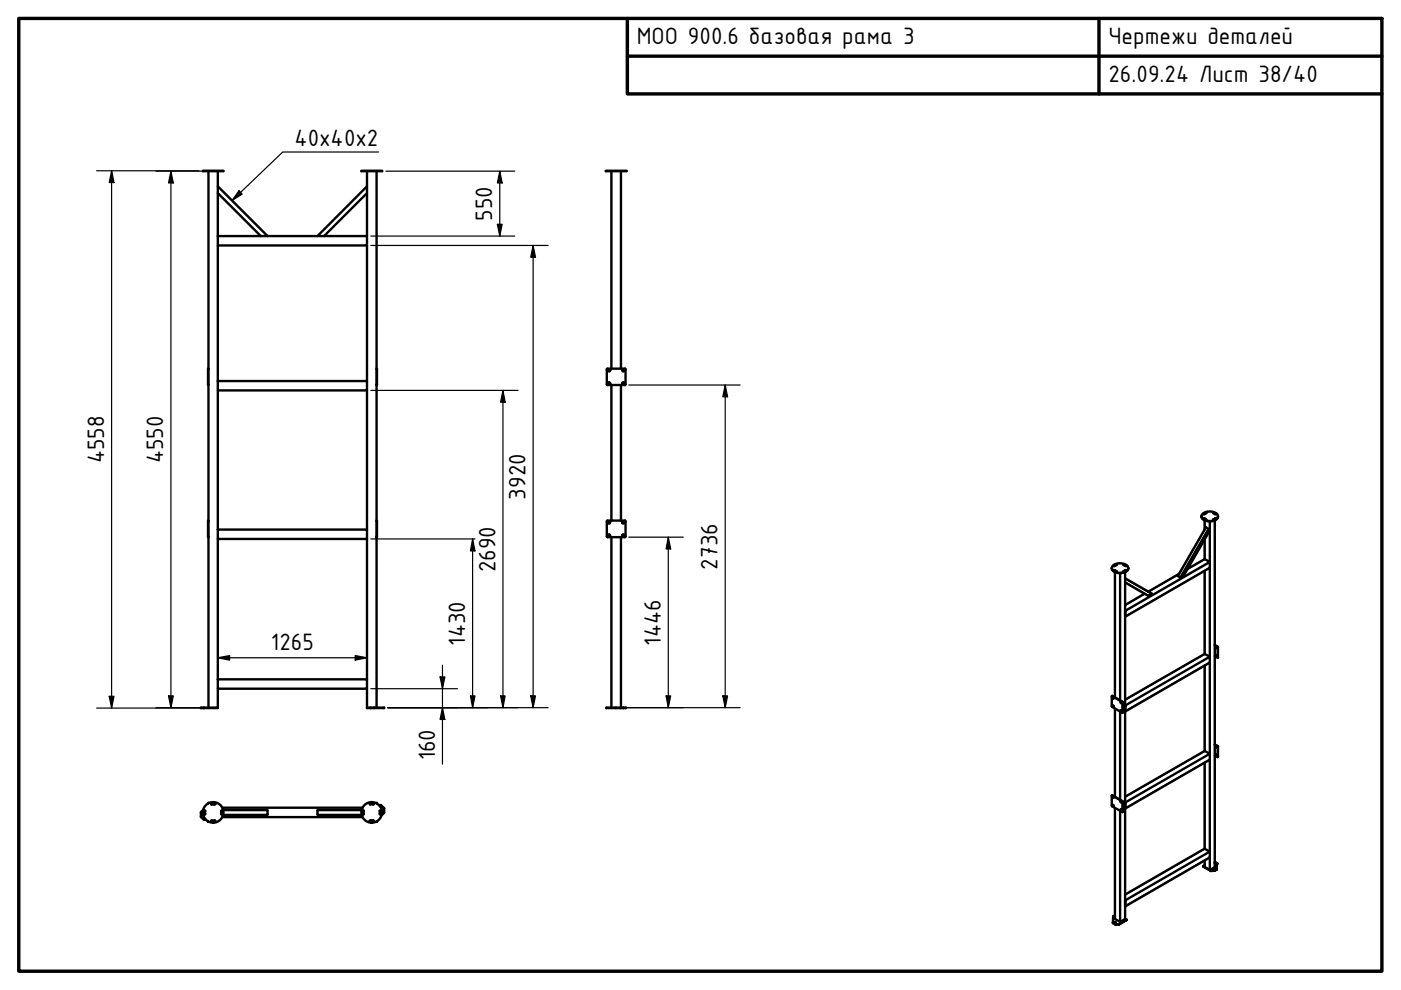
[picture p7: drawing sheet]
<svg xmlns="http://www.w3.org/2000/svg" width="297mm" height="210mm" viewBox="0 0 297 210" stroke-linecap="round" stroke-linejoin="round" font-family="sans-serif">
<!-- layer: Visible (ISO) -->
<g fill="none" stroke="#000" stroke-width=".51">
<path d="M43 36.2l4.4 .1zM44.2 36.3l-.1 45.3 .1-3.4M46.2 36.3v13.8M46.2 39.5l10.5 10.6M76.6 36.2l4.4 .1zM77.8 36.3v13.8M77.8 39.5l-10.5 10.6M79.8 36.3v41.9M128.4 36.2l4.4 .1zM129.6 36.3v41.9M131.7 36.3v41.9M46.2 50.1h31.6v1.9h-31.6z"/>
<path d="M46.2 52v28.8M46.2 41l9.1 9.1M77.8 52v28.8M77.8 41l-9.1 9.1M132.5 78.2l.1 .1v3.2M132.5 78.2h-3.8v3.3M44.2 81.6v68.4M46.2 80.8h31.6v2h-31.6zM46.2 82.8v29.5M77.8 82.8v29.5M79.8 81.6l.1-3.4-.1 32.2M128.7 81.5l.1 .1h3.7"/>
<path d="M129.6 81.6v28.8M131.7 81.6v28.8M132.6 81.5l-.1 .1M44.2 110.4v3.5M46.2 112.3h31.6v2h-31.6zM46.2 114.3v29.7M77.8 114.3v29.7M79.8 113.9l.1-3.5-.1 39.6M128.7 113.7l.1 .2h3.7M128.7 110.5v3.2M129.6 113.9v36.1M131.7 113.9v36.1"/>
<path d="M132.5 110.4l.1 .1M132.5 110.4h-3.7l-.1 .1M132.6 113.7l-.1 .2M132.6 110.5v3.2M236 119.9l.1-.1a2.36 2.36 0 0 1 3.1 .4 1.21 1.21 0 0 1-1.5 1.2l-.3 .1a1.37 1.37 0 0 1-1.6-1.2zM236.1 119.9l.6-.2a.36 .36 0 0 1-.6 .2zM236.7 119.8l-.6 .2M238.2 119.7l.6 .2a.36 .36 0 0 1-.6-.2zM238.2 119.8l.6 .2M254.7 109.4a1.8 1.8 0 0 0 2.4 1.1 1.17 1.17 0 0 0 1.1-1.1M254.9 109l.2-.1a2.18 2.18 0 0 1 3.1 .5 1.59 1.59 0 0 1-2 1.1 1.24 1.24 0 0 1-1.4-1.3zM255.1 108.9l.5-.2 .2 .1a.42 .42 0 0 1-.7 .1z"/>
<path d="M255.1 109.9l.7 .3-.2 .1zM255.1 110h.3M255.4 118.5l1.1 .6v1.3l-18 10.3M255.4 110l.3 .2M255.4 110v.2M255.4 110.3v2M255.4 114.4v4.1M255.4 118.5l-3.6 2.1M255.7 111.8l.5 .4v.8l-5.2 9-.8 .4-.5-.3zM255.7 110.2h.1M255.7 108.8l-.6 .2M257.2 108.8l.6 .2"/>
<path d="M257.2 110.1l.6-.1-.4 .3zM257.3 108.7l.6 .3h-.3zM257.3 110.2h-.1M257.6 110.3v73.6l-1.1 .6-1.1-.6v-1.5M257.6 110v.2M257.8 110l-.2-.1-.3 .2M235.7 120.5a1.64 1.64 0 0 0 2.2 1h.1a1.17 1.17 0 0 0 1.2-1M236.1 120.9h.3l.3 .3-.4-.1zM236.1 121l.6 .2M236.4 121v.1M236.4 121.3v26.6M238.5 129.6h.1"/>
<path d="M238.5 122.6l5.7 3.3-.8 .4-4.9-2.8M238.5 121v.1M238.5 121.3v73.5M238.8 121a.4 .4 0 0 0-.6 .2l.6-.2-.6 .2M242.7 125.9l-4.2 2.4M250 121.7l-6.5 3.7M255.4 121v17.6M257.6 136.8l.6 .4-.1 2.2M257.6 136.8l.6 .5v2.1l-.6-.3M257.9 138.9l.1 .3M257.9 137.1l.1 .3M42.6 150l3.6 .1z"/>
<path d="M46.2 144h31.6v2h-31.6zM46.2 146v4M77.8 150l3.6 .1zM77.8 146v4M128.6 150l4.1 .1zM132.2 150v.1M235.8 147.5h.1M235.8 147.6v2.3l2.1 1.2M235.8 147.6l2.2 1.3v2.2M235.8 147.5v.1M235.8 147.5l2.2 1.4v2.2h-.1M235.9 149.6h.2v.3z"/>
<path d="M236 147.8l.1 .3M236 149.6l.1 .3M236.4 150.2v18.7M237.6 150.6l.2 .1v.2zM237.7 148.8l.1 .3M237.7 150.6l.1 .2M238.5 148.4l16.9-9.8 1.1 .6v1.3l-17.9 10.3M238.5 149.5v.1M255.4 141.1v18.1M257.6 157.8l.6 .4-.1 2.3M257.6 157.9l.6 .4v2.2l-.6-.3M257.9 160l.1 .2"/>
<path d="M257.9 158.2l.1 .3M43 172.5l-.3 .2 .4 .1M43.1 171.7l-.5 .5v1l.6 .6h.4M43.2 171.9v.7M43.2 171.9l.2-.1 .1 .2M43.5 171.9v.6M43.5 172.6l-.1 .1-.2-.1M44.1 174.1l.1 .1M44.2 170.3l-.1-.1v.2M44.8 174.2h.7M44.8 170.3h.7M44.9 174.3l-.2-.2 .2-.2 .7 .1v.3"/>
<path d="M44.9 170.3l-.2 .2 .2 .1 .7-.1v-.2l.1 .1M45.3 170.6l-.3-.3-.2 .3M46.9 171.9v.6M46.9 172.6l.1 .1 .2-.1M47.2 173.2h29.7M47.2 171.3h29.7M47.2 171.9v.7M47.2 171.9l-.2-.1-.1 .2M47.3 171.8h9.4v.9l-.1 .1h-9.3M76.7 171.8h-9.4v.9l.1 .1h9.3M76.8 171.9v.7M76.8 171.9l.2-.1 .1 .2"/>
<path d="M77.1 171.9v.6M77.1 172.6l-.1 .1-.2-.1M78.5 174.2h.7M78.5 170.3h.7M78.5 170.3l-.1 .2 .1 .1M78.5 173.9h.6M78.5 170.6h.6M78.5 174l-.1 .1 .1 .2-.1-.2M79.1 174l.2 .1-.1 .2M79.2 173.9l-.3 .3-.2-.3M79.2 170.3l.1 .2-.2 .1M79.8 170.3l.1-.1v.2"/>
<path d="M79.9 174.1l-.1 .1M80.3 170.7h.5l.6 .7M80.5 171.9v.6M80.5 172.6l.1 .1 .2-.1M80.8 171.9v.7M80.8 171.9l-.2-.1-.1 .2M80.9 171.7l.4 .1-.3 .2M81.4 171.4v.9l-.5 .5M235.8 168.6h.1M235.8 168.6v.1M235.8 168.6l2.2 1.3M235.9 170.7h.2v.3z"/>
<path d="M236 170.7l.1 .3M236 168.9l.1 .2M236.4 171.3v23.5l1.2 .6 .9-.6M237.6 171.6l.2 .3h-.1zM237.7 171.6l.1 .3M237.7 169.9l.1 .2M237.9 169.9l-2.2-1.2 .1 2.2 2.1 1.2M237.9 169.9v2.2M238 169.9v2.3M238.5 168.9l16.9-9.7 1.1 .7v1.2l-17.9 10.2M238.5 170.1v.1M255.4 179.9l1.1 .6v1.3l-17.9 10.3"/>
<path d="M255.4 179.9l-16.9 9.8M255.4 161.7v18.2M236 195.6v.1M236.3 195.7h.3M236.4 194.3h-.1M236.4 194.2h-.1l.1 .2M236.4 194.1l-.4 .2v1.3M238.5 190.9h.1M238.5 194.8l.3 .2v.1M238.8 195.1l-1.6 .9a1.21 1.21 0 0 1-1.2-.3M238.8 195.1l-1.6 .9h-.7l-.5-.3M238.8 195v.1"/>
<path d="M255.1 183.7h.1M255.4 183.4l-.3 .2 .1 .1M257.3 184.4h.4M257.4 184.2l.3 .2h-.4zM257.6 182.7l.4 .3M257.6 182.9l.1 .1M257.6 182.9h.1l-.1 .2M258 183l-.1 1.4-.3 .2-.9 .1-1.6-1M258 183l-.1 1.3-.4 .3h-.8l-1.5-.9"/>
<circle cx="129.1" cy="78.5" r=".23"/>
<circle cx="132.1" cy="78.5" r=".23"/>
<circle cx="129.1" cy="81.3" r=".23"/>
<circle cx="132.1" cy="81.3" r=".23"/>
<circle cx="129.1" cy="113.5" r=".23"/>
<circle cx="129.1" cy="110.8" r=".23"/>
<circle cx="132.1" cy="110.8" r=".23"/>
<circle cx="132.1" cy="113.5" r=".23"/>
<circle cx="257.9" cy="137.2" r=".15"/>
<circle cx="257.9" cy="139" r=".15"/>
<circle cx="236" cy="147.9" r=".14"/>
<circle cx="237.7" cy="148.9" r=".15"/>
<circle cx="257.9" cy="158.3" r=".15"/>
<circle cx="45.2" cy="172.2" r="2.18"/>
<circle cx="78.8" cy="172.2" r="2.18"/>
<circle cx="236" cy="169.1" r=".15"/>
<circle cx="237.7" cy="170" r=".15"/>
<circle cx="257.9" cy="160.1" r=".15"/>
<circle cx="236.4" cy="195.6" r=".13"/>
</g>
<!-- layer: Visible Narrow (ISO) -->
<g fill="#000">
<circle cx="238.5" cy="129.6" r=".17"/>
<circle cx="238.5" cy="150.8" r=".17"/>
<circle cx="238.5" cy="149.7" r=".17"/>
<circle cx="238.5" cy="170.2" r=".17"/>
<circle cx="238.5" cy="171.3" r=".17"/>
<circle cx="238.5" cy="192.1" r=".17"/>
<circle cx="238.5" cy="191" r=".17"/>
</g>
<!-- layer: Visible (ISO) -->
<g fill="#000">
<circle cx="236.1" cy="120" r=".25"/>
<circle cx="238.8" cy="120" r=".25"/>
<circle cx="255.1" cy="109" r=".25"/>
<circle cx="257.8" cy="109" r=".25"/>
<circle cx="238.5" cy="150.8" r=".25"/>
<circle cx="238.5" cy="171.3" r=".25"/>
<circle cx="238.5" cy="192.1" r=".25"/>
<circle cx="258" cy="183.1" r=".25"/>
</g>
<!-- layer: Visible Narrow (ISO) -->
<g fill="none" stroke="#000" stroke-width=".34">
<path d="M236.1 119.9v.1M236.6 119.7h.1M238.4 119.7h.1M238.8 119.9v.1M255.1 108.9v.1M255.4 109.9v.1M255.4 110v.2M255.4 110.3v1.9M255.4 114.3v4.2l-3.6 2.2M255.6 108.7v.1M255.7 110.1v.1M255.7 111.8l-5.9 10.3"/>
<path d="M256.2 112.1l-6 10.3M256.2 113l-5.2 9M256.2 112.2l-5.8 10.2M256.4 110.5v8.6l-17.9 10.3M256.5 119.3l-17.9 10.3M256.6 110.5v73.9M257.3 110.1v.1M257.4 108.7v.1M257.6 110v.2M257.6 110.3v73.6M257.6 109.9v.1M257.8 108.9v.1"/>
<path d="M236.3 120.9v.1M236.4 121v.2M236.4 121.3v26.6M236.7 121.1h.1M237.4 121.5v26.9M237.6 121.5v27.1M238.3 121.1h.1M238.5 121v.2M238.5 121.3v73.6M238.5 123.4l5 2.9M238.5 122.7l5.7 3.3M238.6 120.9v.1"/>
<path d="M242.7 125.9l-4.2 2.4M249.9 121.7l-6.4 3.7M255.4 121v17.7l-16.9 9.7M256.4 120.5v18.7l-17.9 10.3M256.5 120.4l-18 10.3M256.5 139.3l-17.9 10.4M258.1 137.1h.1M258.2 137.3h.1M258.2 139.3v.1M235.8 147.5v.1M236.4 150.3v18.7M237.4 150.8v18.7"/>
<path d="M237.6 150.9v18.7M238 148.8h-.1M238 151v.1M238 148.9h.1M255.4 141.1v18.1l-16.9 9.8M256.4 140.6v19.2l-17.9 10.3M256.5 140.4l-17.9 10.4M256.5 159.9l-17.9 10.3M258.1 158.2h.1M258.2 158.3h.1M235.8 168.6v.1M236.4 171.3v23.6"/>
<path d="M237.4 171.8v23.6M237.6 172v23.4M237.9 169.9h.1M238 170h.1M238 172.1h.1M255.4 161.7v18.3l-16.9 9.7M256.4 161.1v19.4l-17.9 10.3M256.5 161.1l-17.9 10.2M258.2 160.4v.1M236 195.7h.1M236.5 195.9v.1M236.6 196h.1"/>
<path d="M237.2 196h.1M237.3 195.9v.1M238.8 195.1h.1M255.2 183.7v.1M255.4 182.4v1.5M256.4 181.9v2.5M256.5 181.8l-17.9 10.3M256.5 180.7l-17.9 10.3M256.7 184.6h.1M256.8 184.6v.1M257.5 184.6h.1M257.6 184.5v.1"/>
<path d="M257.9 184.4h.1M257.9 184.3v.1M258 183v.1"/>
</g>
<!-- layer: Border (ISO) -->
<path d="M4 3.9h289v202h-289zM133 3.9v16h160M133 11.9h160M233 3.9v16" fill="none" stroke="#000" stroke-width=".72"/>
<!-- layer: Dimension (ISO) -->
<g fill="none" stroke="#000" stroke-width=".25">
<path d="M20.5 36.2h21.7M23.7 36.2l.5 2.5h-1zM23.7 36.2v113.9M33.1 36.3h10.3M36.2 36.3l.5 2.5h-1zM36.2 36.3v113.7M81.8 36.3h27.3M106 36.3l.5 2.5h-1zM106 36.3v13.8M78.6 52h37.6M78.6 50.1h30.5M105.5 47.6h1l-.5 2.5z"/>
<path d="M113 52l.5 2.5h-1zM113 52v98M78.6 82.8h31.2M106.6 82.8l.5 2.5h-1zM106.6 82.8v67.2M133.3 81.6h23.6M153.8 81.6l.5 2.5h-1.1zM153.8 81.6v68.4M78.6 114.3h22.1M100.2 114.3l.5 2.5h-1zM100.2 114.3v35.7M133.3 113.9h11.6"/>
<path d="M141.7 113.9l.5 2.5h-1zM141.7 113.9v36.1M46.2 139.5l2.5-.5v1zM46.2 139.5h31.6M46.2 136.3v6.9M75.3 139l2.5 .5-2.5 .5zM77.8 136.3v6.9M20.5 150.1h22M23.2 147.6h1l-.5 2.5zM33.1 150h10.3M35.7 147.5h1l-.5 2.5zM78.6 146h18.4"/>
<path d="M82.2 150h34M93.3 143.5h1l-.5 2.5zM93.8 150l.5 2.5h-1zM93.8 141v21M99.7 147.5h1l-.5 2.5zM106.1 147.5h1l-.5 2.5zM112.5 147.5h1l-.5 2.5zM131.3 150h25.6M141.2 147.5h1l-.5 2.5zM153.2 147.5h1.1l-.5 2.5z"/>
</g>
<g fill="#000">
<path d="M23.7 36.2l.5 2.5h-1zM36.2 36.3l.5 2.5h-1zM106 36.3l.5 2.5h-1zM105.5 47.6h1l-.5 2.5zM113 52l.5 2.5h-1zM106.6 82.8l.5 2.5h-1zM153.8 81.6l.5 2.5h-1.1zM100.2 114.3l.5 2.5h-1zM141.7 113.9l.5 2.5h-1zM46.2 139.5l2.5-.5v1zM75.3 139l2.5 .5-2.5 .5zM23.2 147.6h1l-.5 2.5z"/>
<path d="M35.7 147.5h1l-.5 2.5zM93.3 143.5h1l-.5 2.5zM93.8 150l.5 2.5h-1zM99.7 147.5h1l-.5 2.5zM106.1 147.5h1l-.5 2.5zM112.5 147.5h1l-.5 2.5zM141.2 147.5h1l-.5 2.5zM153.2 147.5h1.1l-.5 2.5z"/>
</g>
<!-- layer: Symbol (ISO) -->
<path d="M80.3 32.2h-20.4l-10.7 10.3M50.7 40.4l.7 .8-2.2 1.3z" fill="none" stroke="#000" stroke-width=".25"/>
<path d="M50.7 40.4l.7 .8-2.2 1.3z" fill="#000"/>
<g font-size="5.4">
<text x="135" y="9.3">МОО 900.6 базовая рама 3</text>
<text x="235" y="9.4">Чертежи деталей</text>
<text x="235" y="17.4">26.09.24 Лист 38/40</text>
<text x="62.4" y="30.9">40x40x2</text>
<text x="104.4" y="46.8" transform="rotate(-90 104.4 46.8)">550</text>
<text x="22.1" y="98.2" transform="rotate(-90 22.1 98.2)">4558</text>
<text x="34.6" y="98.2" transform="rotate(-90 34.6 98.2)">4550</text>
<text x="111.4" y="105.9" transform="rotate(-90 111.4 105.9)">3920</text>
<text x="105" y="121.3" transform="rotate(-90 105 121.3)">2690</text>
<text x="152.1" y="120.7" transform="rotate(-90 152.1 120.7)">2736</text>
<text x="57.4" y="137.9">1265</text>
<text x="98.6" y="136.9" transform="rotate(-90 98.6 136.9)">1430</text>
<text x="140.1" y="136.9" transform="rotate(-90 140.1 136.9)">1446</text>
<text x="92.2" y="161.2" transform="rotate(-90 92.2 161.2)">160</text>
</g>
</svg>
